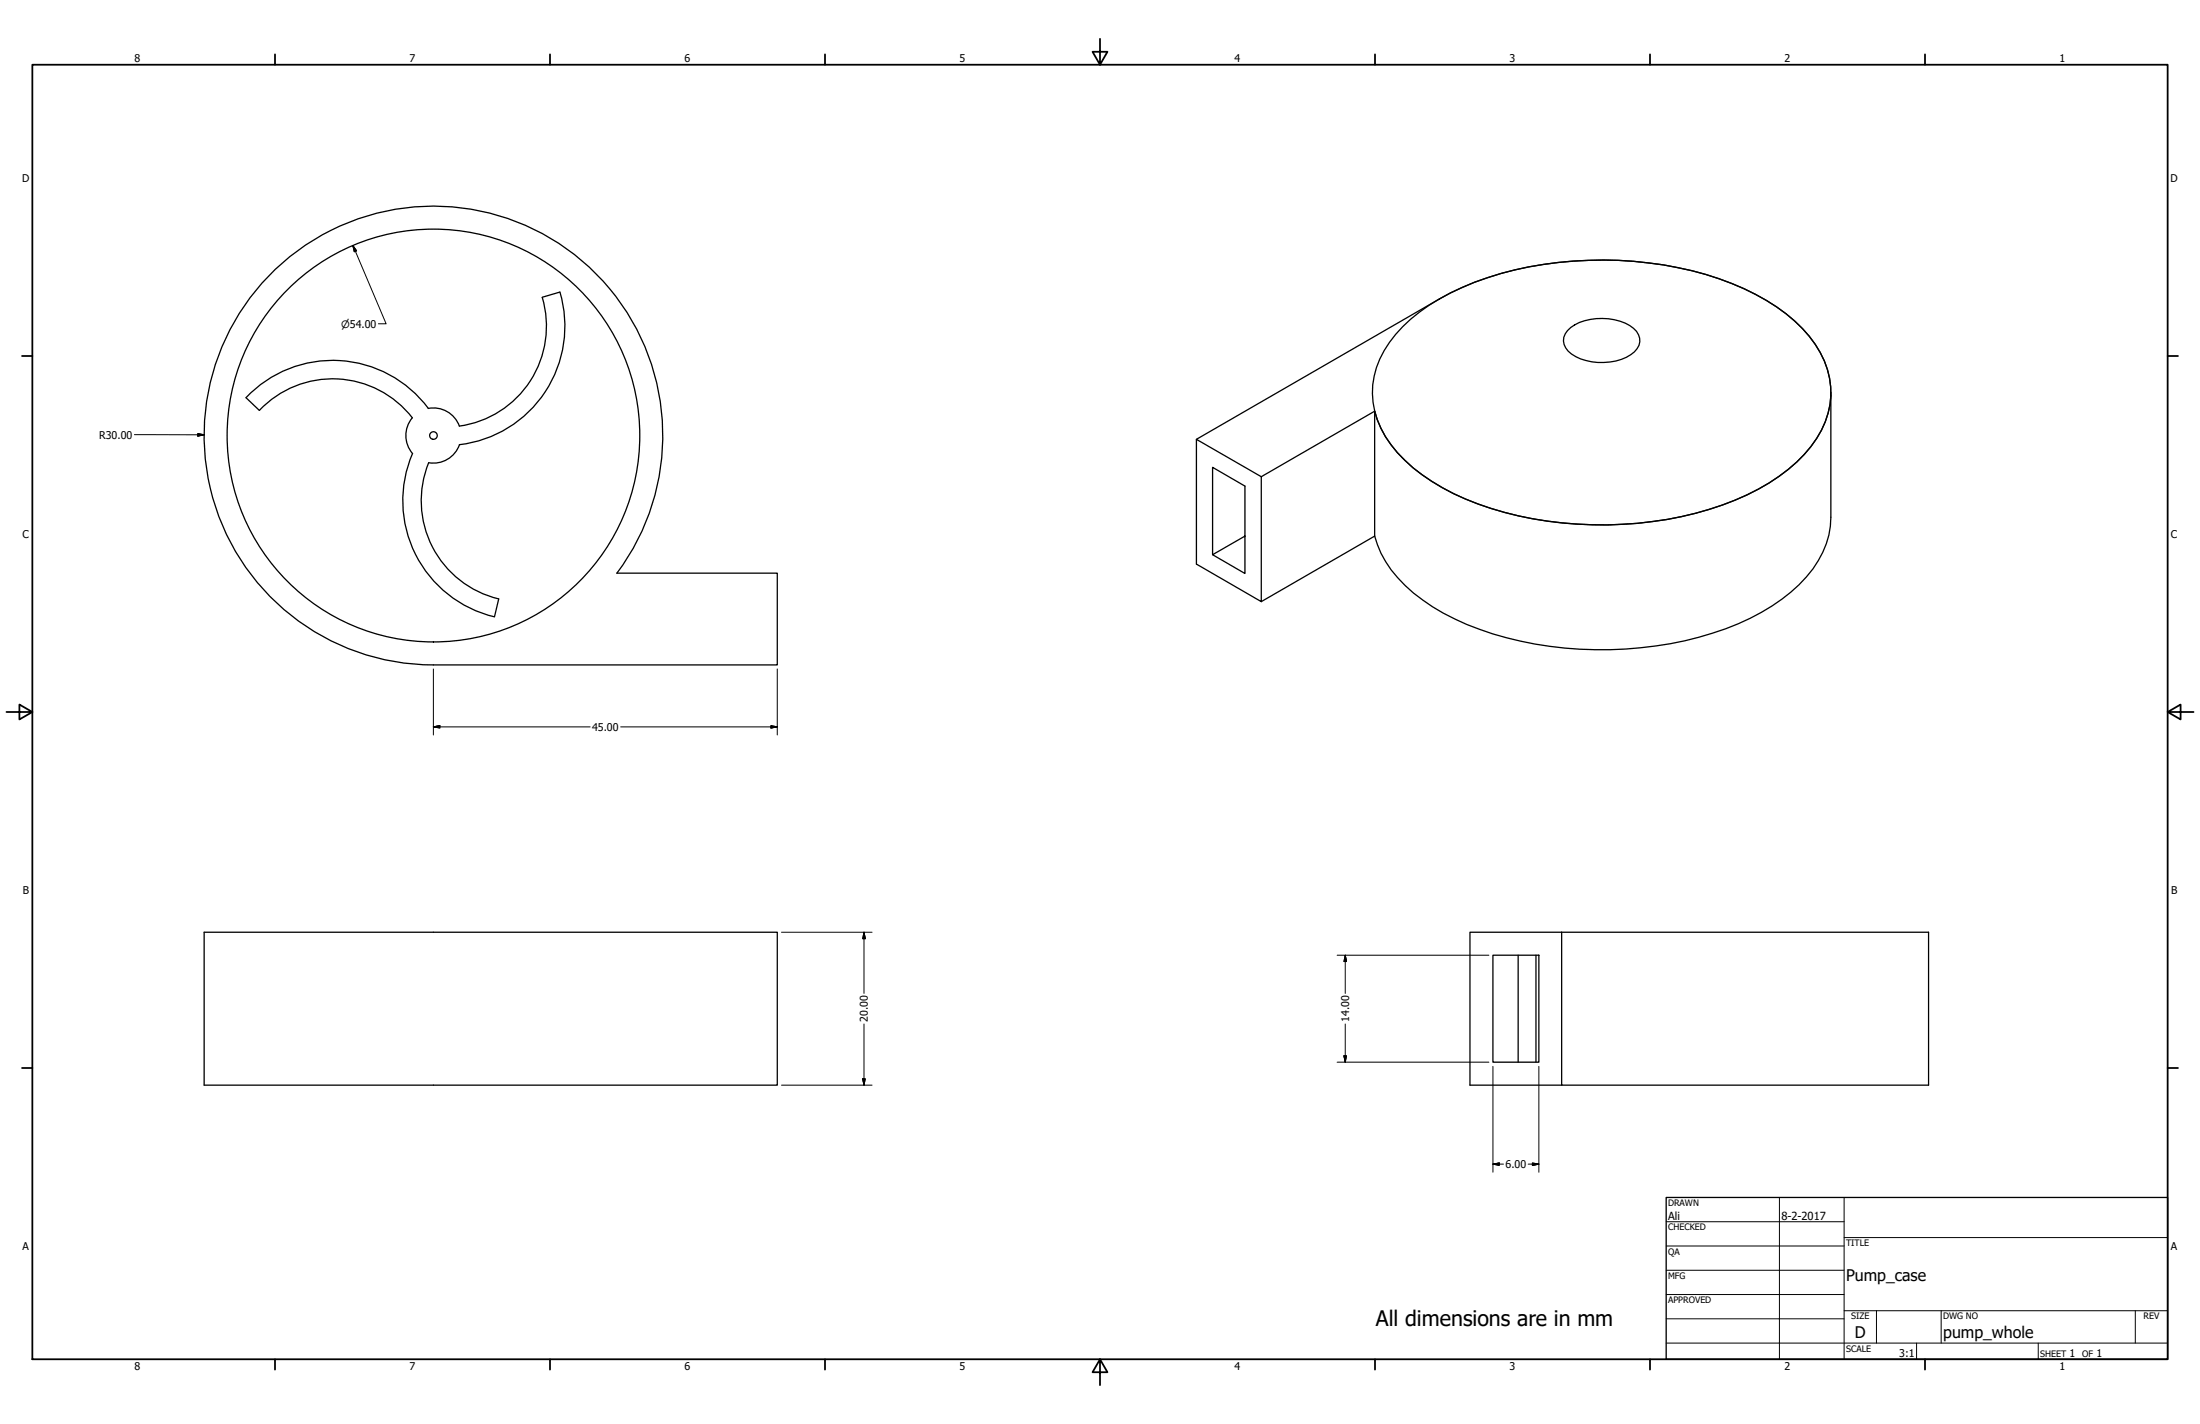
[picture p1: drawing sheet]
<svg xmlns="http://www.w3.org/2000/svg" width="864mm" height="559mm" viewBox="0 0 864 559" stroke-linecap="round" stroke-linejoin="round" font-family="sans-serif">
<!-- layer: Visible (ANSI) -->
<g fill="none" stroke="#000" stroke-width=".51">
<path d="M219.8 114.6l-6.9 2.1a39.6 39.6 0 0 1-32.6 50.5 10.8 10.8 0 0 0-12.2-6.9 46.8 46.8 0 0 0-71.5-4.2l5.2 4.9M219.8 114.6a46.8 46.8 0 0 1-39.4 59.9 10.8 10.8 0 0 1-12.1 7.1 39.6 39.6 0 0 0 27.5 53.4l-1.7 7a46.7 46.7 0 0 1-32.2-64 10.8 10.8 0 0 1-.1-14 39.6 39.6 0 0 0-60-3M565.1 117.3a130.3 130.3 0 0 1 64.4-15.3 134.6 134.6 0 0 1 59.6 13.5 56.9 56.9 0 0 1 27.1 26.2 32.3 32.3 0 0 1-5.3 33.6 75.8 75.8 0 0 1-34.8 22.9 147.5 147.5 0 0 1-95.9-.4 79.9 79.9 0 0 1-31.6-20.1 39 39 0 0 1-9-16.3M565.1 117.3l-95.5 55.1M550.7 128.1a87.2 87.2 0 0 1 38.5-20.8 147.5 147.5 0 0 1 90.6 4 74.8 74.8 0 0 1 30.4 20.7 32.8 32.8 0 0 1 .6 43.3 70.9 70.9 0 0 1-29.8 21 145.5 145.5 0 0 1-105.8-.5 70.9 70.9 0 0 1-29.2-21.3 32.3 32.3 0 0 1-.5-40.2zM615.3 129.7a20.1 20.1 0 0 1 18.4-4.2 12.8 12.8 0 0 1 9.5 5.9 6 6 0 0 1-3.1 7.8 22.8 22.8 0 0 1-23.2-.3 6 6 0 0 1-1.6-9.2zM718.7 154v49a37.2 37.2 0 0 1-12.5 26.4 88.3 88.3 0 0 1-39.3 20.7 147 147 0 0 1-91.1-5.1 72.5 72.5 0 0 1-29.7-21.4 37.8 37.8 0 0 1-6.5-13.2M539.6 161.4l-44.5 25.7v49l-25.5-14.7v-49l25.5 14.7M539.6 161.4v49M488.7 210.4l-12.7 7.3 12.7 7.3v-34.2l-12.7-7.4v34.3M539.6 210.4l-44.5 25.7M242.1 224.9h63v36h-135"/>
<path d="M242.2 224.9a90 90 0 0 0-34.6-135.8 90 90 0 0 0-125.4 62.6 90 90 0 0 0 87.9 109.2M80.1 365.8h225v60h-225zM586 374.8h18.1v42h-18.1zM595.9 374.8v42M602.9 374.8v42M613 365.8h144v60h-144zM613 365.8h-36v60h36"/>
<circle cx="170.1" cy="170.9" r="81"/>
<circle cx="170.1" cy="170.9" r="1.49"/>
</g>
<!-- layer: Border (ANSI) -->
<g fill="none" stroke="#000" stroke-width=".7">
<path d="M431.8 15.2v10.2l-2.9-5.1h5.8l-2.9 5.1M12.7 25.4h838.2v508h-838.2zM107.9 21.3v4.1M215.9 21.3v4.1M323.8 21.3v4.1M539.8 21.3v4.1M647.7 21.3v4.1M755.6 21.3v4.1M8.6 139.7h4.1M850.9 139.7h4.1M2.5 279.4h10.2l-5.1-2.9v5.8l5.1-2.9M850.9 279.4l5.1 2.9v-5.8l-5.1 2.9h10.2"/>
<path d="M8.6 419.1h4.1M850.9 419.1h4.1M107.9 533.4v4.1M215.9 533.4v4.1M323.8 533.4v4.1M431.8 533.4l2.9 5.1h-5.8l2.9-5.1v10.2M539.8 533.4v4.1M647.7 533.4v4.1M755.6 533.4v4.1"/>
</g>
<!-- layer: Title (ANSI) -->
<g fill="none" stroke="#000" stroke-width=".39">
<path d="M654 479.4h69.9M698.5 469.9v63.5M723.9 469.9v63.5M654 488.9h69.9M654 498.5h69.9M723.9 485.6h127M654 508h69.9M654 517.5h69.9M723.9 514.3h127M736.6 514.3v12.7M762 514.3v12.7M838.2 514.3v12.7"/>
<path d="M654 527h196.9M752.3 527v6.4M800.1 527v6.4"/>
</g>
<path d="M654 469.9h196.9v63.5h-196.9z" fill="none" stroke="#000" stroke-width=".51"/>
<!-- layer: Dimension (ANSI) -->
<g fill="none" stroke="#000" stroke-width=".39">
<path d="M138.5 96.3l1.5 2.1-.9 .4zM138.5 96.3l13.1 30.8h-3.1M52.8 170.6h27.3M77.7 170.1l2.4 .5-2.4 .5zM170.1 262.5v25.9M305.1 262.5v25.9M170.1 285.2l2.6-.5v1zM170.1 285.2h61.5M243.6 285.2h61.5M302.6 284.7l2.5 .5-2.5 .5zM306.8 365.8h35.5M339.2 365.8l.5 2.6h-1.1z"/>
<path d="M339.2 365.8v24M524.9 374.8h59.6M528.1 374.8l.5 2.5h-1zM528.1 374.8v15M339.2 401.8v24M524.9 416.8h59.6M527.6 414.3h1l-.5 2.5zM528.1 401.8v15M586 418.5v41.5M604.1 418.5v41.5M306.8 425.8h35.5M338.6 423.4h1.1l-.5 2.4z"/>
<path d="M586 456.8l2.5-.4v.9zM586 456.8h4.2M599.9 456.8h4.2M601.5 456.4l2.6 .4-2.6 .5z"/>
</g>
<g fill="#000" stroke="#000" stroke-width=".39">
<path d="M138.5 96.3l1.5 2.1zM138.5 96.3l1.5 2.1-.9 .4zM77.7 171.1l2.4-.5zM77.7 170.1l2.4 .5-2.4 .5zM170.1 285.2l2.6-.5zM170.1 285.2l2.6-.5v1zM302.6 285.7l2.5-.5zM302.6 284.7l2.5 .5-2.5 .5zM339.2 365.8l.5 2.6zM339.2 365.8l.5 2.6h-1.1zM528.1 374.8l.5 2.5zM528.1 374.8l.5 2.5h-1z"/>
<path d="M527.6 414.3l.5 2.5zM527.6 414.3h1l-.5 2.5zM338.6 423.4l.6 2.4zM338.6 423.4h1.1l-.5 2.4zM586 456.8l2.5-.4zM586 456.8l2.5-.4v.9zM601.5 457.3l2.6-.5zM601.5 456.4l2.6 .4-2.6 .5z"/>
</g>
<text font-size="8.4" x="540.1" y="520.2">All dimensions are in mm</text>
<g font-size="6.3">
<text x="724.7" y="502.7">Pump_case</text>
<text x="728.1" y="524.9">D</text>
<text x="762.8" y="525">pump_whole</text>
</g>
<g font-size="4.4">
<text x="654.8" y="478.7">Ali</text>
<text x="699.3" y="478.6">8-2-2017</text>
</g>
<g font-size="4.2">
<text x="52.8" y="24.4">8</text>
<text x="160.8" y="24.4">7</text>
<text x="268.7" y="24.4">6</text>
<text x="376.7" y="24.4">5</text>
<text x="484.6" y="24.4">4</text>
<text x="592.6" y="24.4">3</text>
<text x="700.5" y="24.4">2</text>
<text x="808.5" y="24.4">1</text>
<text x="8.8" y="71.4">D</text>
<text x="852" y="71.4">D</text>
<text x="38.9" y="172.1">R30.00</text>
<text x="8.9" y="211.1">C</text>
<text x="852.2" y="211.1">C</text>
<text x="232.4" y="286.8">45.00</text>
<text x="9" y="350.8">B</text>
<text x="852.2" y="350.8">B</text>
<text x="340.7" y="401.1" transform="rotate(-90 340.7 401.1)">20.00</text>
<text x="529.6" y="401.1" transform="rotate(-90 529.6 401.1)">14.00</text>
<text x="591" y="458.3">6.00</text>
<text x="8.9" y="490.5">A</text>
<text x="852.2" y="490.5">A</text>
<text x="745.6" y="532.6">3:1</text>
<text x="812.4" y="532.6">1</text>
<text x="823" y="532.6">1</text>
<text x="52.8" y="537.5">8</text>
<text x="160.8" y="537.5">7</text>
<text x="268.7" y="537.5">6</text>
<text x="376.7" y="537.5">5</text>
<text x="484.6" y="537.5">4</text>
<text x="592.6" y="537.5">3</text>
<text x="700.5" y="537.5">2</text>
<text x="808.5" y="537.5">1</text>
</g>
<text font-size="4" x="133.9" y="128.5">⌀54.00</text>
<g font-size="3.5">
<text x="654.8" y="473.2">DRAWN</text>
<text x="654.8" y="482.8">CHECKED</text>
<text x="724.7" y="488.9">TITLE</text>
<text x="654.8" y="492.3">QA</text>
<text x="654.8" y="501.8">MFG</text>
<text x="654.8" y="511.4">APPROVED</text>
<text x="726.7" y="517.7">SIZE</text>
<text x="762.8" y="517.7">DWG NO</text>
<text x="841.4" y="517.7">REV</text>
<text x="724.7" y="530.4">SCALE</text>
<text x="800.9" y="532.6">SHEET</text>
<text x="817.4" y="532.6">OF</text>
</g>
</svg>
